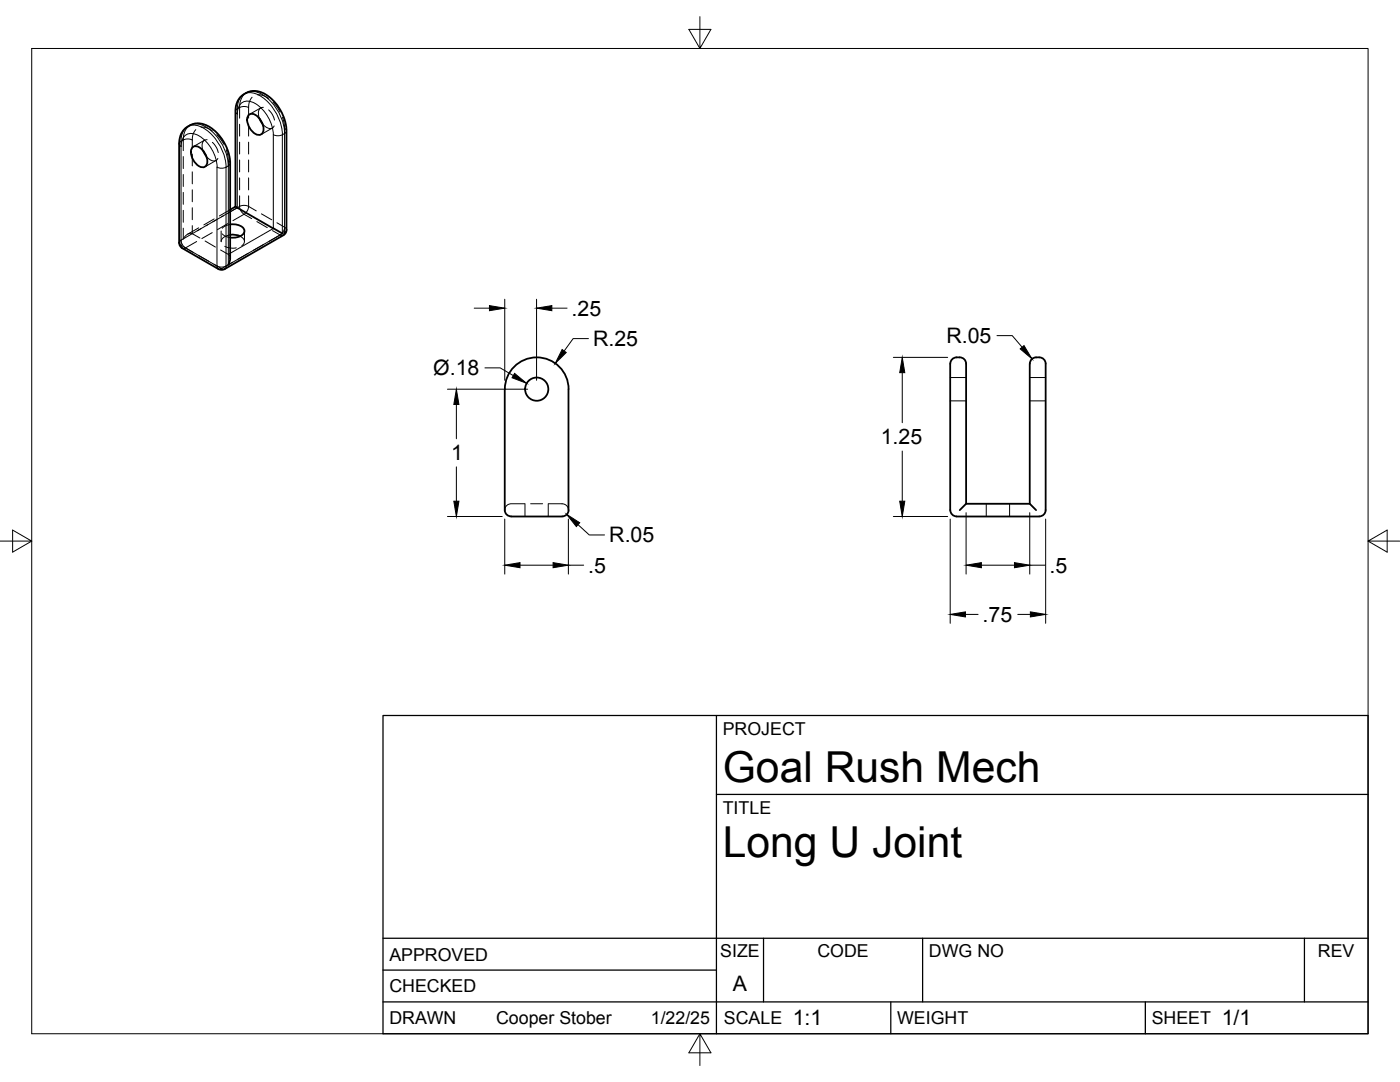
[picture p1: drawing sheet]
<svg xmlns="http://www.w3.org/2000/svg" width="279mm" height="216mm" viewBox="0 0 279 216" stroke-linecap="round" stroke-linejoin="round" font-family="sans-serif">
<!-- layer: Visible -->
<g fill="none" stroke="#000" stroke-width=".36">
<path d="M38.3 29.5a1.17 1.17 0 0 1 1.9 .2 3.1 3.1 0 0 1 1 3.3 1.17 1.17 0 0 1-1.9-.1 3.1 3.1 0 0 1-1-3.4zM40.6 30.1l.6 1.1M49.5 23a1.17 1.17 0 0 1 1.9 .2 3.1 3.1 0 0 1 1 3.4 1.17 1.17 0 0 1-1.9-.2 3.1 3.1 0 0 1-1-3.4zM51.8 23.6l.6 1.1M35.8 48.4v-20.6l.4-1.2 1-1.2 1.4-.7 .8-.1 .9 .1 .8 .2 1.1 .7 1.6 1.5 1.3 2.1 .8 2.4v20l-.3 1.2M45.9 41.8l1.1-.6v-19.3l.1-.8 .5-1.2 .9-1 1.4-.7h1.7l1.8 .9 1.8 1.7 1.1 1.8 .8 2.3 .1 .9v20a1.26 1.26 0 0 1-.7 1.1l-11.6 6.8a1.28 1.28 0 0 1-1.3 0l-7.2-4.2a1.3 1.3 0 0 1-.6-1.1M45.9 44.8a2.6 2.6 0 0 1 2.9 1.1 1.6 1.6 0 0 1-1.7 1.5h-1.2M45.9 46.9l.9-.1 1.1 .3M47 41.2l.4 .2M47.3 41.4l7.2 4.2M54.6 45.6l1.8 1M100.7 77.7v24.1a1.27 1.27 0 0 0 1.3 1.2"/>
<path d="M100.8 77.6a6.4 6.4 0 0 1 6.3-6.3 6.4 6.4 0 0 1 6.4 6.3M113.5 77.7v24.1a1.27 1.27 0 0 1-1.3 1.2M206.8 71.3a1.55 1.55 0 0 1 1.9 2v28.5a1.26 1.26 0 0 1-1.3 1.2M206.8 71.3a1.53 1.53 0 0 0-1.3 2v27.2l1.3 1.3M102 103.1h10.2M190.9 103.1h16.5M191.5 101.8l1.3-1.3v-26.9a2.47 2.47 0 0 0-.5-2 1.65 1.65 0 0 0-2.7 1v29.2a1.3 1.3 0 0 0 1.3 1.2M192.8 100.5h12.7"/>
<circle cx="107.1" cy="77.7" r="2.32"/>
</g>
<!-- layer: Hidden -->
<g fill="none" stroke="#000" stroke-width=".2">
<path d="M40.8 28l-2.2 1.3M41.1 31.2a1.52 1.52 0 0 0 2.2 .7l.2-.3M41.3 27.9a1.05 1.05 0 0 0-1 1.4l.2 .8M42.4 28.4l.8 1.1 .4 .9M43.1 32l-2.2 1.3M52 21.5l-2.2 1.3M52.4 24.7a1.54 1.54 0 0 0 2.1 .7l.2-.3M52.6 21.4a1.02 1.02 0 0 0-1 1.5l.2 .7M53.6 21.9l.7 .8 .5 1.3M54.4 25.5l-2.3 1.3M39.6 45.5l-2.1 1.2M39.9 47.5l-1.5-.9a1.51 1.51 0 0 0-1.8 1.1"/>
<path d="M40.9 48.1l2.1 1.2M42.7 43.7l-2 1.2M44 49.9l1.7 1 .2 .7M44.1 46.1v2.1M44.3 46.7l.6 .4 1 .3M44.9 49.1l1.2 .4 1.1-.1M45.9 46.9a1.63 1.63 0 0 0-1.7 1.3M45.9 44.8l-.7 .2-.9 .6M45.9 41.8l-2.1 1.3M47 41.2l.3 .3M47.9 47.1a1.01 1.01 0 0 1 .9 .9 1.01 1.01 0 0 1-.5 1M48.8 46.1v2.1"/>
<path d="M189.6 75.3h3.2M189.6 80h3.2M205.5 75.3h3.2M205.5 80h3.2M104.7 100.5h-2.7a1.29 1.29 0 0 0-1.3 1.3M104.8 100.5v2.6M105.9 100.5h2.4M109.4 100.5v2.6M109.5 100.5h2.7a1.29 1.29 0 0 1 1.3 1.3M196.8 100.5v2.6M201.5 100.5v2.6"/>
</g>
<!-- layer: Hidden Narrow -->
<g fill="none" stroke="#000" stroke-width=".2">
<path d="M48.7 18.8a3.2 3.2 0 0 0-1.4 2.9M49.1 18.5a3.2 3.2 0 0 0-1.3 3l-.5 .2M50.3 19.4l-.6 1.1-.1 1M51.4 18.9l1.1 .2 1.1 .5M36.1 28.2l-.3 .5M36.1 28.2l.5-.3v2.2M36.1 28.2v1M36.6 31.2v2.4M36.6 34.8v2.4M36.6 38.4v2.4M37.4 25.3a3.1 3.1 0 0 0-1.3 2.9M37.9 25l-.6 .6-.5 .8-.2 1.5a1.99 1.99 0 0 1 1.8 0"/>
<path d="M38.4 27.9v1.6M38.4 30.7v2.4M38.4 34.3v2.4M38.4 37.9v2.4M39.1 25.9l-.6 1.1-.1 .9M40.1 25.4l1.2 .1 1.1 .6M43.3 26.9l1.4 1.9M45.1 29.9l.5 2.2M45.9 32.6l-.3-.5v1M47.3 21.7l-.3 .5M47.3 21.7v1.1M47.8 39.1v2.1a1.99 1.99 0 0 1 1.8 0v-2.1"/>
<path d="M47.8 23.6v-2.1a1.99 1.99 0 0 1 1.8 0v2.1M47.8 24.8v2.4M47.8 28.4v2.3M47.8 31.9v2.4M47.8 35.5v2.4M49.6 24.8v2.4M49.6 28.4v2.3M49.6 31.9v2.4M49.6 35.5v2.4M54.5 20.4l1.4 1.9M56.4 23.4l.3 1.1 .1 1.1 .4 .5M56.8 25.6v1"/>
<path d="M36.1 47.9l-.3 .5M36.1 47.9a2 2 0 0 0 .9 1.6l2.2-1.3M36.4 49.5h.6l1.5 .9M36.6 42v2.3M36.6 45.5v2.2M36.6 47.7l-.5 .2M38.4 46.6l-1.8 1.1M38.4 41.4v2.4M38.4 45v1.6M39.6 50.9l2.1 1.2M40.1 45.6l-1.7 1M42.4 46.4l-2.1 1.2"/>
<path d="M42.7 52.7l1.5 .9-.6 .1M43.2 43.9l-3.8 2.1M44.6 43.1l-2.1 1.2M45.4 44.6l-2 1.2M45.9 50.5l-.3 .3M45.9 42.3l-1.7 1M46.4 52.3l-2.2 1.3 .7 .1M47.3 41.5l.5-.3a1.99 1.99 0 0 0 .9 1.6M47.3 41.4v.1M47.3 41.5l-1.7 1M48.7 42.8l-2.2 1.2M48.7 42.8l1.5 .8"/>
<path d="M49.5 50.5l-2 1.2M51.1 42.1l-1.5-.9a1.94 1.94 0 0 1-.9 1.6M51.3 44.2l2 1.2M52.2 42.7l2 1.2M52.6 48.8l-2 1.2M54.4 46l1.5 .9M55.3 44.5l1.5 .8a2 2 0 0 1-.9 1.6M55.9 46.9h.6M55.9 46.9l-2.2 1.3M56.8 45.3l.4 .5"/>
</g>
<!-- layer: Visible Narrow -->
<g fill="none" stroke="#000" stroke-width=".2">
<path d="M48.7 18.8a3.7 3.7 0 0 1 4.3 1.1 10.1 10.1 0 0 1 3.4 7l-1.1 .2-.7-.2M49.1 18.5a3.7 3.7 0 0 1 4.3 1.1 10.1 10.1 0 0 1 3.4 7l.4-.5M35.8 28.7l.3 .5M36.1 29.2v19.8M36.1 29.2a2.19 2.19 0 0 1 1.1-2.3 2.19 2.19 0 0 1 2.5 .2 8 8 0 0 1 3.6 6.3M37.5 25.3a3.7 3.7 0 0 1 4.2 1 10.1 10.1 0 0 1 3.4 7.1M37.9 25a3.7 3.7 0 0 1 4.3 1.1 10.1 10.1 0 0 1 3.4 7M45.1 33.4l.5-.3v19.7M45.1 33.4v19.7M45.1 33.4l-.7 .2-1.1-.2v19.7M46 32.6l-.4 .5M47 22.2l.4 .6"/>
<path d="M47.3 22.8v18.6l-1.4 .9M47.4 22.7a2.19 2.19 0 0 1 1-2.3 2.19 2.19 0 0 1 2.6 .3 8 8 0 0 1 3.6 6.2l-.1 18.7-8.6 4.9M35.8 48.4l.3 .5M36.1 49l7.2 4.1M36.1 48.9l.3 .6M43.3 53.1l1.1 .2 .7-.2M43.3 53.1l.3 .6M45.1 53.1l-.2 .6M45.6 52.8l-.5 .3M56.3 46.6v-19.7l.5-.3v19.8l-11.2 6.4M57.2 45.8l-.6 1.1"/>
</g>
<!-- layer: Border -->
<path d="M6.3 9.7h266.7v196.6h-266.7zM139.7 3.3v6.4l2.2-3.8h-4.4l2.2 3.8M0 108h6.3l-3.8-2.2v4.4l3.8-2.2M273 108l3.8 2.2v-4.4l-3.8 2.2h6.4M139.7 206.3l-2.2 3.8h4.4l-2.2-3.8v6.3" fill="none" stroke="#000" stroke-width=".2"/>
<!-- layer: Titleblock -->
<path d="M76.4 142.8h196.6v63.5h-196.6zM143 158.5h130M143 142.8v63.5M76.4 199.9h196.6M76.4 193.6h66.6M76.4 187.2h196.6M152.4 187.2v12.7M177.8 199.9v6.4M184.1 187.2v12.7M228.6 199.9v6.4M260.3 187.2v12.7" fill="none" stroke="#000" stroke-width=".25"/>
<!-- layer: FD_Dimensions -->
<g fill="none" stroke="#000" stroke-width=".2">
<path d="M100.7 59.7v16.2M107.1 59.7v16.2M89.3 77.7h16M94.6 61.5h3.1M96.8 73.4h3l2.6 1.6M110.1 61.5h3.1M117.4 67.6h-3l-1.8 2.4M178.3 71.3h10.8M180.1 74.4v9.9M199 67h3l2 2.3M91.1 80.7v6.8M91.1 93.2v6.8"/>
<path d="M180.1 90v10M89.3 103.1h10.9M100.7 103.6v11M103.8 112.8h6.6M113.4 103.6v11M113.4 112.8h3.1M115.4 104.7l2.2 2h3M178.3 103.1h10.8M189.6 103.6v20.8M192.8 102.3v12.3M195.9 112.8h6.6M205.5 112.8h3.1"/>
<path d="M205.5 102.3v12.3M208.7 103.6v20.8M192.7 122.6h2.5M203.1 122.6h2.5"/>
</g>
<g fill="#000" stroke="#000" stroke-width=".2">
<path d="M97.7 61l3 .5-3 .5zM102.7 74.5l2.4 2-2.9-1.1zM107.1 61.5l3-.5v1zM112.2 69.7l.8 .6-2.2 2.2zM180.1 71.3l.5 3.1h-1zM203.6 69.6l.8-.6 1.6 2.6zM91.1 77.7l.5 3h-1zM90.6 100h1l-.5 3.1zM100.7 112.8l3.1-.5v1zM110.4 112.3l3 .5-3 .5zM113.1 102.6l2.6 1.7-.7 .8zM179.6 100h1l-.5 3.1z"/>
<path d="M192.8 112.8l3.1-.5v1zM202.5 112.3l3 .5-3 .5zM189.6 122.6l3.1-.5v1zM205.6 122.1l3.1 .5-3.1 .5z"/>
</g>
<g font-size="8.5">
<text x="144.3" y="156">Goal Rush Mech</text>
<text x="144.3" y="171">Long U Joint</text>
</g>
<g font-size="4.3">
<text x="114.1" y="63">.25</text>
<text x="118.4" y="69.1">R.25</text>
<text x="188.9" y="68.5">R.05</text>
<text x="86.5" y="74.9">Ø.18</text>
<text x="175.8" y="88.7">1.25</text>
<text x="90.1" y="91.9">1</text>
<text x="121.6" y="108.2">R.05</text>
<text x="117.4" y="114.3">.5</text>
<text x="209.4" y="114.3">.5</text>
<text x="196.1" y="124.1">.75</text>
<text x="146.3" y="197.7">A</text>
<text x="158.2" y="204.6">1:1</text>
<text x="243.8" y="204.6">1/1</text>
</g>
<g font-size="3.5">
<text x="144.3" y="146.6">PROJECT</text>
<text x="144.3" y="162.3">TITLE</text>
<text x="77.7" y="191.7">APPROVED</text>
<text x="143.7" y="191">SIZE</text>
<text x="163.1" y="191">CODE</text>
<text x="185.4" y="191">DWG NO</text>
<text x="263" y="191">REV</text>
<text x="77.7" y="198">CHECKED</text>
<text x="77.7" y="204.4">DRAWN</text>
<text x="99" y="204.4">Cooper Stober</text>
<text x="129.9" y="204.4">1/22/25</text>
<text x="144.5" y="204.4">SCALE</text>
<text x="179" y="204.4">WEIGHT</text>
<text x="229.8" y="204.4">SHEET</text>
</g>
</svg>
